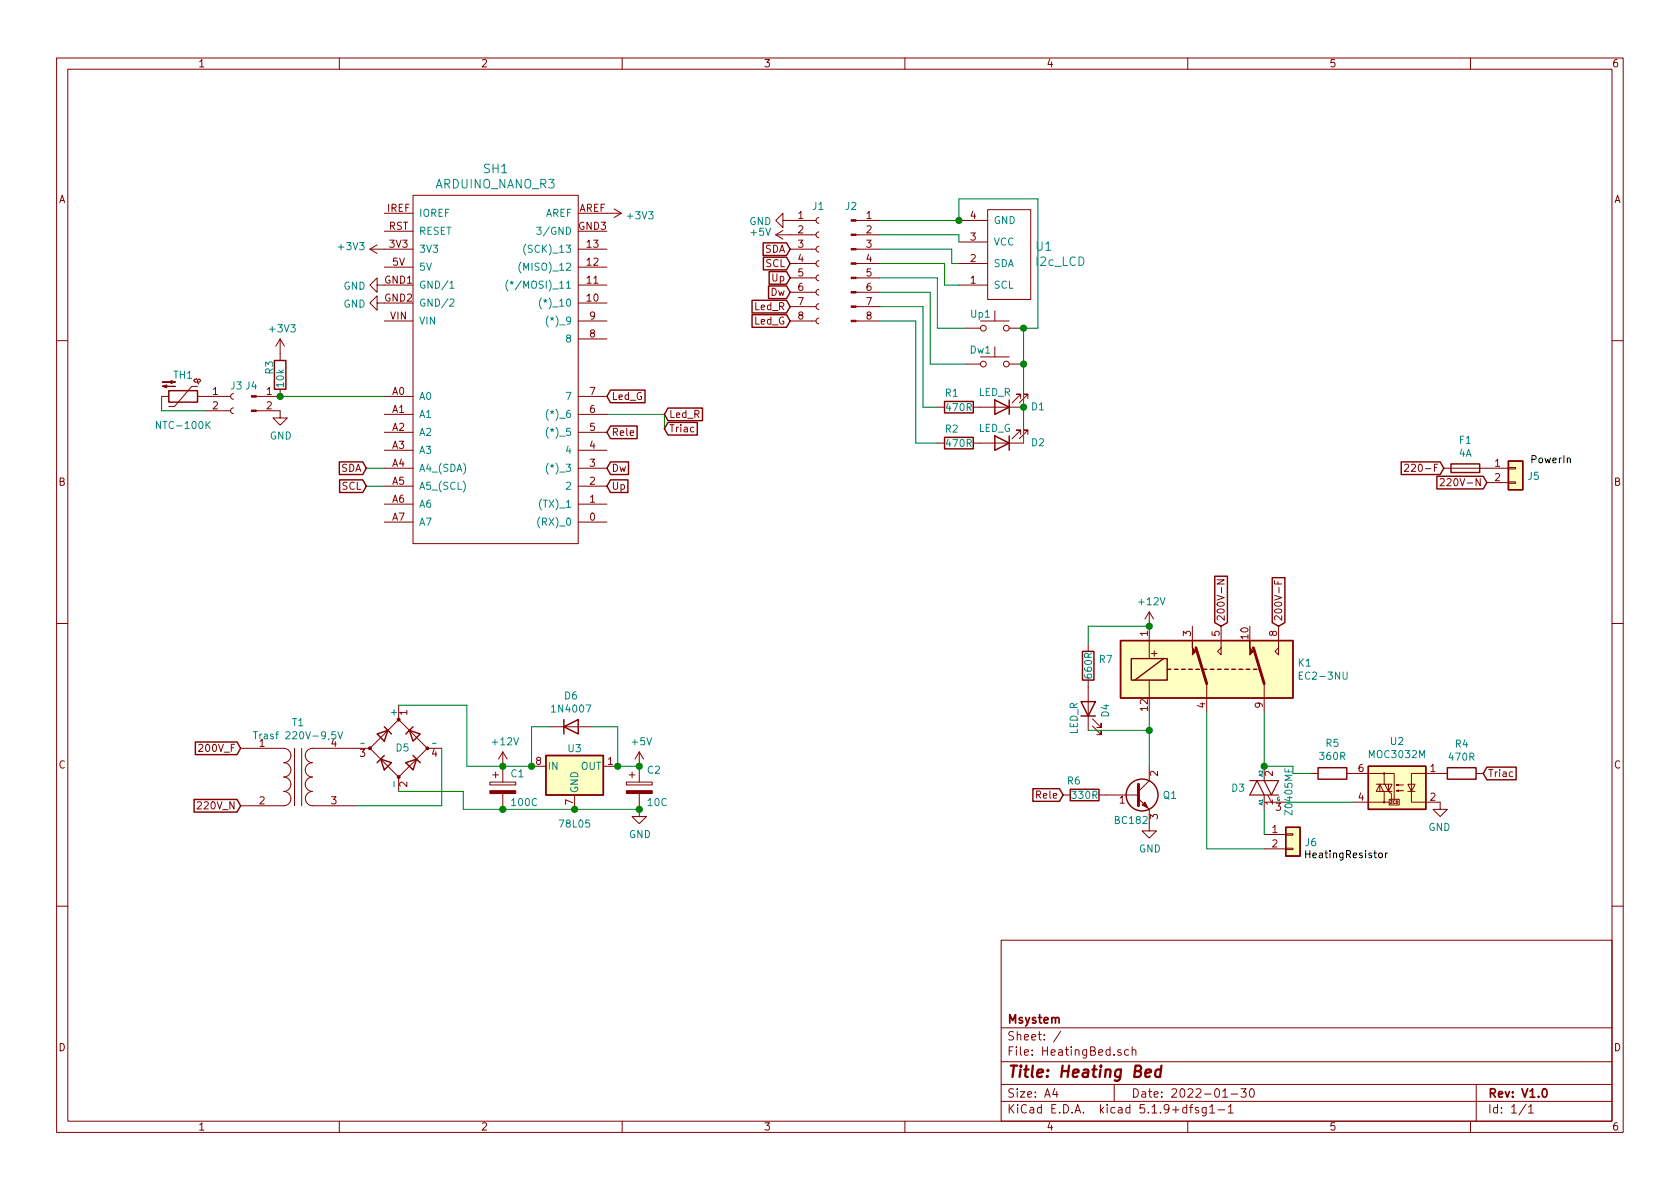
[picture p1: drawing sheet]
EESchema Schematic File Version 4
EELAYER 30 0
EELAYER END
$Descr A4 11693 8268
encoding utf-8
Sheet 1 1
Title "Heating Bed"
Date "2022-01-30"
Rev "V1.0"
Comp "Msystem"
Comment1 ""
Comment2 ""
Comment3 ""
Comment4 ""
$EndDescr
$Comp
L Msystem:ARDUINO_NANO_R3 SH1
U 1 1
P 3425 2625
F 0 "SH1" H 3450 4087 60  0000 C CNN
F 1 "ARDUINO_NANO_R3" H 3450 3981 60  0000 C CNN
F 2 "" H 3225 2400 60  0000 C CNN
F 3 "" H 3225 2400 60  0000 C CNN
	1    3425 2625
	1    0    0    -1  
$EndComp
$Comp
L Msystem:I2c_LCD U1
U 1 1
P 7225 2125
F 0 "U1" V 7641 2147 60  0000 R CNN
F 1 "I2c_LCD" V 7535 2147 60  0000 R CNN
F 2 "" H 7175 2125 60  0001 C CNN
F 3 "" H 7175 2125 60  0001 C CNN
	1    7225 2125
	0    -1   -1   0   
$EndComp
$Comp
L Switch:SW_Push Up1
U 1 1
P 6925 2275
F 0 "Up1" H 6825 2375 50  0000 C CNN
F 1 "SW_Push" H 6925 2469 50  0001 C CNN
F 2 "" H 6925 2475 50  0001 C CNN
F 3 "~" H 6925 2475 50  0001 C CNN
	1    6925 2275
	1    0    0    -1  
$EndComp
$Comp
L Switch:SW_Push Dw1
U 1 1
P 6925 2525
F 0 "Dw1" H 6825 2625 50  0000 C CNN
F 1 "SW_Push" H 6925 2719 50  0001 C CNN
F 2 "" H 6925 2725 50  0001 C CNN
F 3 "~" H 6925 2725 50  0001 C CNN
	1    6925 2525
	1    0    0    -1  
$EndComp
$Comp
L Device:LED D1
U 1 1
P 6975 2825
F 0 "D1" H 6725 2825 50  0000 C CNN
F 1 "LED_R" H 7025 2725 50  0000 C CNN
F 2 "" H 6975 2825 50  0001 C CNN
F 3 "~" H 6975 2825 50  0001 C CNN
	1    6975 2825
	-1   0    0    1   
$EndComp
$Comp
L Device:LED D2
U 1 1
P 6975 3075
F 0 "D2" H 6725 3075 50  0000 C CNN
F 1 "LED_G" H 7025 2975 50  0000 C CNN
F 2 "" H 6975 3075 50  0001 C CNN
F 3 "~" H 6975 3075 50  0001 C CNN
	1    6975 3075
	-1   0    0    1   
$EndComp
$Comp
L Device:R R1
U 1 1
P 6675 2825
F 0 "R1" V 6575 2775 50  0000 C CNN
F 1 "470R" V 6675 2825 50  0000 C CNN
F 2 "" V 6605 2825 50  0001 C CNN
F 3 "~" H 6675 2825 50  0001 C CNN
	1    6675 2825
	0    1    1    0   
$EndComp
$Comp
L Device:R R2
U 1 1
P 6675 3075
F 0 "R2" V 6575 3025 50  0000 C CNN
F 1 "470R" V 6675 3075 50  0000 C CNN
F 2 "" V 6605 3075 50  0001 C CNN
F 3 "~" H 6675 3075 50  0001 C CNN
	1    6675 3075
	0    1    1    0   
$EndComp
$Comp
L Device:Thermistor_NTC TH1
U 1 1
P 1275 2750
F 0 "TH1" V 1125 2750 50  0000 C CNN
F 1 "NTC-100K" V 1475 2750 50  0000 C CNN
F 2 "" H 1275 2800 50  0001 C CNN
F 3 "~" H 1275 2800 50  0001 C CNN
	1    1275 2750
	0    1    1    0   
$EndComp
$Comp
L Connector:Conn_01x08_Female J1
U 1 1
P 5700 1825
F 0 "J1" H 5650 2225 50  0000 L CNN
F 1 "Conn_01x08_Female" H 5728 1710 50  0001 L CNN
F 2 "" H 5700 1825 50  0001 C CNN
F 3 "~" H 5700 1825 50  0001 C CNN
	1    5700 1825
	1    0    0    -1  
$EndComp
$Comp
L Connector:Conn_01x08_Male J2
U 1 1
P 5925 1825
F 0 "J2" H 5925 2225 50  0000 C CNN
F 1 "Conn_01x08_Male" H 6033 2215 50  0001 C CNN
F 2 "" H 5925 1825 50  0001 C CNN
F 3 "~" H 5925 1825 50  0001 C CNN
	1    5925 1825
	1    0    0    -1  
$EndComp
Wire Wire Line
	6125 1525 6675 1525
Wire Wire Line
	6675 1625 6675 1675
Wire Wire Line
	6125 1625 6675 1625
Wire Wire Line
	6125 1725 6625 1725
Wire Wire Line
	6625 1725 6625 1825
Wire Wire Line
	6625 1825 6675 1825
Wire Wire Line
	6125 1825 6575 1825
Wire Wire Line
	6575 1825 6575 1975
Wire Wire Line
	6575 1975 6675 1975
Wire Wire Line
	7125 2275 7125 2525
Connection ~ 7125 2525
Wire Wire Line
	7125 2525 7125 2825
Connection ~ 7125 2825
Wire Wire Line
	7125 2825 7125 3075
Wire Wire Line
	6725 2275 6525 2275
Wire Wire Line
	6525 2275 6525 1925
Wire Wire Line
	6525 1925 6125 1925
Wire Wire Line
	6125 2025 6475 2025
Wire Wire Line
	6475 2025 6475 2525
Wire Wire Line
	6475 2525 6725 2525
Wire Wire Line
	6125 2125 6425 2125
Wire Wire Line
	6425 2125 6425 2825
Wire Wire Line
	6425 2825 6525 2825
Wire Wire Line
	6125 2225 6375 2225
Wire Wire Line
	6375 2225 6375 3075
Wire Wire Line
	6375 3075 6525 3075
Wire Wire Line
	6675 1525 6675 1375
Wire Wire Line
	6675 1375 7225 1375
Wire Wire Line
	7225 1375 7225 2275
Wire Wire Line
	7225 2275 7125 2275
Connection ~ 6675 1525
Connection ~ 7125 2275
$Comp
L power:+5V #PWR09
U 1 1
P 5500 1625
F 0 "#PWR09" H 5500 1475 50  0001 C CNN
F 1 "+5V" V 5515 1753 50  0000 L CNN
F 2 "" H 5500 1625 50  0001 C CNN
F 3 "" H 5500 1625 50  0001 C CNN
	1    5500 1625
	0    -1   -1   0   
$EndComp
$Comp
L power:GND #PWR08
U 1 1
P 5500 1525
F 0 "#PWR08" H 5500 1275 50  0001 C CNN
F 1 "GND" V 5505 1397 50  0000 R CNN
F 2 "" H 5500 1525 50  0001 C CNN
F 3 "" H 5500 1525 50  0001 C CNN
	1    5500 1525
	0    1    1    0   
$EndComp
$Comp
L power:GND #PWR04
U 1 1
P 2675 1975
F 0 "#PWR04" H 2675 1725 50  0001 C CNN
F 1 "GND" V 2680 1847 50  0000 R CNN
F 2 "" H 2675 1975 50  0001 C CNN
F 3 "" H 2675 1975 50  0001 C CNN
	1    2675 1975
	0    1    1    0   
$EndComp
$Comp
L power:GND #PWR05
U 1 1
P 2675 2100
F 0 "#PWR05" H 2675 1850 50  0001 C CNN
F 1 "GND" V 2680 1972 50  0000 R CNN
F 2 "" H 2675 2100 50  0001 C CNN
F 3 "" H 2675 2100 50  0001 C CNN
	1    2675 2100
	0    1    1    0   
$EndComp
$Comp
L power:+3V3 #PWR03
U 1 1
P 2675 1725
F 0 "#PWR03" H 2675 1575 50  0001 C CNN
F 1 "+3V3" V 2690 1853 50  0000 L CNN
F 2 "" H 2675 1725 50  0001 C CNN
F 3 "" H 2675 1725 50  0001 C CNN
	1    2675 1725
	0    -1   -1   0   
$EndComp
$Comp
L power:+3V3 #PWR07
U 1 1
P 4225 1475
F 0 "#PWR07" H 4225 1325 50  0001 C CNN
F 1 "+3V3" V 4240 1603 50  0000 L CNN
F 2 "" H 4225 1475 50  0001 C CNN
F 3 "" H 4225 1475 50  0001 C CNN
	1    4225 1475
	0    1    1    0   
$EndComp
$Comp
L Device:R R3
U 1 1
P 1950 2600
F 0 "R3" V 1875 2650 50  0000 C CNN
F 1 "10k" V 1950 2575 50  0000 C CNN
F 2 "" V 1880 2600 50  0001 C CNN
F 3 "~" H 1950 2600 50  0001 C CNN
	1    1950 2600
	1    0    0    -1  
$EndComp
Wire Wire Line
	2675 2750 1950 2750
Connection ~ 1950 2750
$Comp
L power:+3V3 #PWR01
U 1 1
P 1950 2450
F 0 "#PWR01" H 1950 2300 50  0001 C CNN
F 1 "+3V3" H 1965 2623 50  0000 C CNN
F 2 "" H 1950 2450 50  0001 C CNN
F 3 "" H 1950 2450 50  0001 C CNN
	1    1950 2450
	1    0    0    -1  
$EndComp
$Comp
L power:GND #PWR02
U 1 1
P 1950 2850
F 0 "#PWR02" H 1950 2600 50  0001 C CNN
F 1 "GND" H 1955 2677 50  0000 C CNN
F 2 "" H 1950 2850 50  0001 C CNN
F 3 "" H 1950 2850 50  0001 C CNN
	1    1950 2850
	1    0    0    -1  
$EndComp
Text GLabel 2550 3250 0    50   Input ~ 0
SDA
Text GLabel 2550 3375 0    50   Input ~ 0
SCL
Text GLabel 5500 1725 0    50   Input ~ 0
SDA
Text GLabel 5500 1825 0    50   Input ~ 0
SCL
Wire Wire Line
	2675 3250 2550 3250
Wire Wire Line
	2675 3375 2550 3375
Text GLabel 5500 1925 0    50   Input ~ 0
Up
Text GLabel 5500 2025 0    50   Input ~ 0
Dw
Text GLabel 5500 2125 0    50   Input ~ 0
Led_R
Text GLabel 5500 2225 0    50   Input ~ 0
Led_G
Text GLabel 4225 3375 2    50   Input ~ 0
Up
Text GLabel 4225 3250 2    50   Input ~ 0
Dw
Text GLabel 4625 2875 2    50   Input ~ 0
Led_R
Text GLabel 4225 2750 2    50   Input ~ 0
Led_G
$Comp
L Connector:Conn_01x02_Female J3
U 1 1
P 1625 2750
F 0 "J3" H 1600 2825 50  0000 L CNN
F 1 "Conn_01x02_Female" H 1653 2635 50  0001 L CNN
F 2 "" H 1625 2750 50  0001 C CNN
F 3 "~" H 1625 2750 50  0001 C CNN
	1    1625 2750
	1    0    0    -1  
$EndComp
$Comp
L Connector:Conn_01x02_Male J4
U 1 1
P 1750 2750
F 0 "J4" H 1750 2825 50  0000 C CNN
F 1 "Conn_01x02_Male" H 1858 2840 50  0001 C CNN
F 2 "" H 1750 2750 50  0001 C CNN
F 3 "~" H 1750 2750 50  0001 C CNN
	1    1750 2750
	1    0    0    -1  
$EndComp
Wire Wire Line
	1125 2750 1125 2850
Wire Wire Line
	1125 2850 1425 2850
$Comp
L Relay_SolidState:MOC3032M U2
U 1 1
P 9725 5475
F 0 "U2" H 9725 5800 50  0000 C CNN
F 1 "MOC3032M" H 9725 5709 50  0000 C CNN
F 2 "" H 9525 5275 50  0001 L CIN
F 3 "https://www.onsemi.com/pub/Collateral/MOC3043M-D.pdf" H 9725 5475 50  0001 L CNN
	1    9725 5475
	-1   0    0    -1  
$EndComp
$Comp
L Device:R R5
U 1 1
P 9275 5375
F 0 "R5" V 9482 5375 50  0000 C CNN
F 1 "360R" V 9391 5375 50  0000 C CNN
F 2 "" V 9205 5375 50  0001 C CNN
F 3 "~" H 9275 5375 50  0001 C CNN
	1    9275 5375
	0    1    -1   0   
$EndComp
$Comp
L Relay:EC2-3NU K1
U 1 1
P 8400 4650
F 0 "K1" H 9030 4696 50  0000 L CNN
F 1 "EC2-3NU" H 9030 4605 50  0000 L CNN
F 2 "Relay_THT:Relay_DPDT_Kemet_EC2" H 8400 4650 50  0001 C CNN
F 3 "https://content.kemet.com/datasheets/KEM_R7002_EC2_EE2.pdf" H 8400 4650 50  0001 C CNN
	1    8400 4650
	1    0    0    -1  
$EndComp
$Comp
L Connector_Generic:Conn_01x02 J5
U 1 1
P 10550 3250
F 0 "J5" H 10630 3196 50  0000 L CNN
F 1 "Conn_01x02" V 10423 3062 50  0001 R CNN
F 2 "" H 10550 3250 50  0001 C CNN
F 3 "~" H 10550 3250 50  0001 C CNN
	1    10550 3250
	1    0    0    -1  
$EndComp
$Comp
L Connector_Generic:Conn_01x02 J6
U 1 1
P 9000 5800
F 0 "J6" H 9080 5746 50  0000 L CNN
F 1 "Conn_01x02" H 9080 5701 50  0001 L CNN
F 2 "" H 9000 5800 50  0001 C CNN
F 3 "~" H 9000 5800 50  0001 C CNN
	1    9000 5800
	1    0    0    -1  
$EndComp
Text GLabel 4625 2975 2    50   Input ~ 0
Triac
Wire Wire Line
	4625 2975 4625 2875
Wire Wire Line
	4225 2875 4625 2875
$Comp
L Device:R R4
U 1 1
P 10175 5375
F 0 "R4" V 9968 5375 50  0000 C CNN
F 1 "470R" V 10059 5375 50  0000 C CNN
F 2 "" V 10105 5375 50  0001 C CNN
F 3 "~" H 10175 5375 50  0001 C CNN
	1    10175 5375
	0    -1   1    0   
$EndComp
Text GLabel 10325 5375 2    50   Input ~ 0
Triac
$Comp
L power:GND #PWR06
U 1 1
P 10025 5575
F 0 "#PWR06" H 10025 5325 50  0001 C CNN
F 1 "GND" H 10030 5402 50  0000 C CNN
F 2 "" H 10025 5575 50  0001 C CNN
F 3 "" H 10025 5575 50  0001 C CNN
	1    10025 5575
	-1   0    0    -1  
$EndComp
Text GLabel 4225 3000 2    50   Input ~ 0
Rele
Text GLabel 7400 5525 0    50   Input ~ 0
Rele
$Comp
L Device:R R6
U 1 1
P 7550 5525
F 0 "R6" V 7450 5450 50  0000 C CNN
F 1 "330R" V 7550 5525 50  0000 C CNN
F 2 "" V 7480 5525 50  0001 C CNN
F 3 "~" H 7550 5525 50  0001 C CNN
	1    7550 5525
	0    1    1    0   
$EndComp
$Comp
L Device:Q_NPN_BCE Q1
U 1 1
P 7900 5525
F 0 "Q1" H 8091 5525 50  0000 L CNN
F 1 "BC182" H 7750 5350 50  0000 L CNN
F 2 "" H 8100 5625 50  0001 C CNN
F 3 "~" H 7900 5525 50  0001 C CNN
	1    7900 5525
	1    0    0    -1  
$EndComp
$Comp
L power:GND #PWR011
U 1 1
P 8000 5725
F 0 "#PWR011" H 8000 5475 50  0001 C CNN
F 1 "GND" H 8005 5552 50  0000 C CNN
F 2 "" H 8000 5725 50  0001 C CNN
F 3 "" H 8000 5725 50  0001 C CNN
	1    8000 5725
	1    0    0    -1  
$EndComp
$Comp
L Device:R R7
U 1 1
P 7575 4625
F 0 "R7" H 7645 4671 50  0000 L CNN
F 1 "660R" V 7575 4525 50  0000 L CNN
F 2 "" V 7505 4625 50  0001 C CNN
F 3 "~" H 7575 4625 50  0001 C CNN
	1    7575 4625
	1    0    0    -1  
$EndComp
$Comp
L Device:LED D4
U 1 1
P 7575 4925
F 0 "D4" H 7614 4807 50  0000 R CNN
F 1 "LED_R" H 7625 5025 50  0000 R CNN
F 2 "" H 7575 4925 50  0001 C CNN
F 3 "~" H 7575 4925 50  0001 C CNN
	1    7575 4925
	0    -1   -1   0   
$EndComp
Wire Wire Line
	7575 5075 8000 5075
Wire Wire Line
	8000 4950 8000 5075
Connection ~ 8000 5075
Wire Wire Line
	8000 5075 8000 5325
Wire Wire Line
	8000 4350 7575 4350
Wire Wire Line
	7575 4350 7575 4475
$Comp
L power:+12V #PWR010
U 1 1
P 8000 4350
F 0 "#PWR010" H 8000 4200 50  0001 C CNN
F 1 "+12V" H 8015 4523 50  0000 C CNN
F 2 "" H 8000 4350 50  0001 C CNN
F 3 "" H 8000 4350 50  0001 C CNN
	1    8000 4350
	1    0    0    -1  
$EndComp
Connection ~ 8000 4350
$Comp
L Device:Fuse F1
U 1 1
P 10200 3250
F 0 "F1" V 10003 3250 50  0000 C CNN
F 1 "4A" V 10094 3250 50  0000 C CNN
F 2 "" V 10130 3250 50  0001 C CNN
F 3 "~" H 10200 3250 50  0001 C CNN
	1    10200 3250
	0    1    1    0   
$EndComp
Text GLabel 10050 3250 0    50   Input ~ 0
220-F
Text GLabel 10350 3350 0    50   Input ~ 0
220V-N
Text GLabel 8900 4350 1    50   Input ~ 0
200V-F
Text GLabel 8500 4350 1    50   Input ~ 0
200V-N
$Comp
L Device:Q_TRIAC_A1A2G D3
U 1 1
P 8800 5475
F 0 "D3" H 8929 5475 50  0000 L CNN
F 1 "Z0405MF" V 8625 5275 50  0000 L CNN
F 2 "" V 8875 5500 50  0001 C CNN
F 3 "~" V 8800 5475 50  0001 C CNN
	1    8800 5475
	-1   0    0    -1  
$EndComp
Wire Wire Line
	8800 4950 8800 5325
Wire Wire Line
	8800 5325 9000 5325
Wire Wire Line
	9000 5325 9000 5375
Wire Wire Line
	9000 5375 9125 5375
Connection ~ 8800 5325
Wire Wire Line
	8950 5575 9425 5575
Wire Wire Line
	8400 4950 8400 5900
Wire Wire Line
	8800 5800 8800 5625
Wire Wire Line
	8800 5900 8400 5900
$Comp
L Device:Transformer_1P_1S T1
U 1 1
P 2075 5400
F 0 "T1" H 2075 5781 50  0000 C CNN
F 1 "Trasf 220V-9,5V" H 2075 5690 50  0000 C CNN
F 2 "" H 2075 5400 50  0001 C CNN
F 3 "~" H 2075 5400 50  0001 C CNN
	1    2075 5400
	1    0    0    -1  
$EndComp
Text GLabel 1675 5200 0    50   Input ~ 0
200V_F
Text GLabel 1675 5600 0    50   Input ~ 0
220V_N
$Comp
L Device:D_Bridge_+-AA D5
U 1 1
P 2775 5200
F 0 "D5" V 2775 5225 50  0000 R CNN
F 1 "D_Bridge_+-AA" V 2820 5544 50  0001 L CNN
F 2 "" H 2775 5200 50  0001 C CNN
F 3 "~" H 2775 5200 50  0001 C CNN
	1    2775 5200
	0    -1   -1   0   
$EndComp
Wire Wire Line
	3075 5200 3075 5600
Wire Wire Line
	3075 5600 2475 5600
$Comp
L Device:CP C1
U 1 1
P 3500 5475
F 0 "C1" H 3550 5575 50  0000 L CNN
F 1 "100C" H 3550 5375 50  0000 L CNN
F 2 "" H 3538 5325 50  0001 C CNN
F 3 "~" H 3500 5475 50  0001 C CNN
	1    3500 5475
	1    0    0    -1  
$EndComp
$Comp
L Device:CP C2
U 1 1
P 4450 5475
F 0 "C2" H 4500 5600 50  0000 L CNN
F 1 "10C" H 4500 5375 50  0000 L CNN
F 2 "" H 4488 5325 50  0001 C CNN
F 3 "~" H 4450 5475 50  0001 C CNN
	1    4450 5475
	1    0    0    -1  
$EndComp
$Comp
L Device:D D6
U 1 1
P 3975 5050
F 0 "D6" H 3975 5267 50  0000 C CNN
F 1 "1N4007" H 3975 5176 50  0000 C CNN
F 2 "" H 3975 5050 50  0001 C CNN
F 3 "~" H 3975 5050 50  0001 C CNN
	1    3975 5050
	1    0    0    -1  
$EndComp
$Comp
L Regulator_Linear:L78L05_SO8 U3
U 1 1
P 4000 5325
F 0 "U3" H 4000 5450 50  0000 C CNN
F 1 "78L05" H 4000 4925 50  0000 C CNN
F 2 "Package_SO:SOIC-8_3.9x4.9mm_P1.27mm" H 4100 5525 50  0001 C CIN
F 3 "http://www.st.com/content/ccc/resource/technical/document/datasheet/15/55/e5/aa/23/5b/43/fd/CD00000446.pdf/files/CD00000446.pdf/jcr:content/translations/en.CD00000446.pdf" H 4200 5325 50  0001 C CNN
	1    4000 5325
	1    0    0    -1  
$EndComp
Wire Wire Line
	2775 5500 3225 5500
Wire Wire Line
	3225 5500 3225 5625
Wire Wire Line
	3225 5625 3500 5625
Connection ~ 3500 5625
Wire Wire Line
	3500 5625 4000 5625
Connection ~ 4000 5625
Wire Wire Line
	4000 5625 4450 5625
Wire Wire Line
	4450 5325 4300 5325
Wire Wire Line
	4300 5325 4300 5050
Wire Wire Line
	4300 5050 4125 5050
Connection ~ 4300 5325
Wire Wire Line
	3825 5050 3700 5050
Wire Wire Line
	3700 5050 3700 5325
Wire Wire Line
	3700 5325 3500 5325
Wire Wire Line
	3250 5325 3250 4900
Wire Wire Line
	3250 4900 2775 4900
Connection ~ 3700 5325
Connection ~ 3500 5325
Wire Wire Line
	3500 5325 3250 5325
$Comp
L power:+12V #PWR012
U 1 1
P 3500 5325
F 0 "#PWR012" H 3500 5175 50  0001 C CNN
F 1 "+12V" H 3515 5498 50  0000 C CNN
F 2 "" H 3500 5325 50  0001 C CNN
F 3 "" H 3500 5325 50  0001 C CNN
	1    3500 5325
	1    0    0    -1  
$EndComp
$Comp
L power:+5V #PWR013
U 1 1
P 4450 5325
F 0 "#PWR013" H 4450 5175 50  0001 C CNN
F 1 "+5V" H 4465 5498 50  0000 C CNN
F 2 "" H 4450 5325 50  0001 C CNN
F 3 "" H 4450 5325 50  0001 C CNN
	1    4450 5325
	1    0    0    -1  
$EndComp
Connection ~ 4450 5325
$Comp
L power:GND #PWR014
U 1 1
P 4450 5625
F 0 "#PWR014" H 4450 5375 50  0001 C CNN
F 1 "GND" H 4455 5452 50  0000 C CNN
F 2 "" H 4450 5625 50  0001 C CNN
F 3 "" H 4450 5625 50  0001 C CNN
	1    4450 5625
	1    0    0    -1  
$EndComp
Connection ~ 4450 5625
Text Label 10650 3225 0    50   ~ 0
PowerIn
Text Label 9075 5975 0    50   ~ 0
HeatingResistor
$EndSCHEMATC
